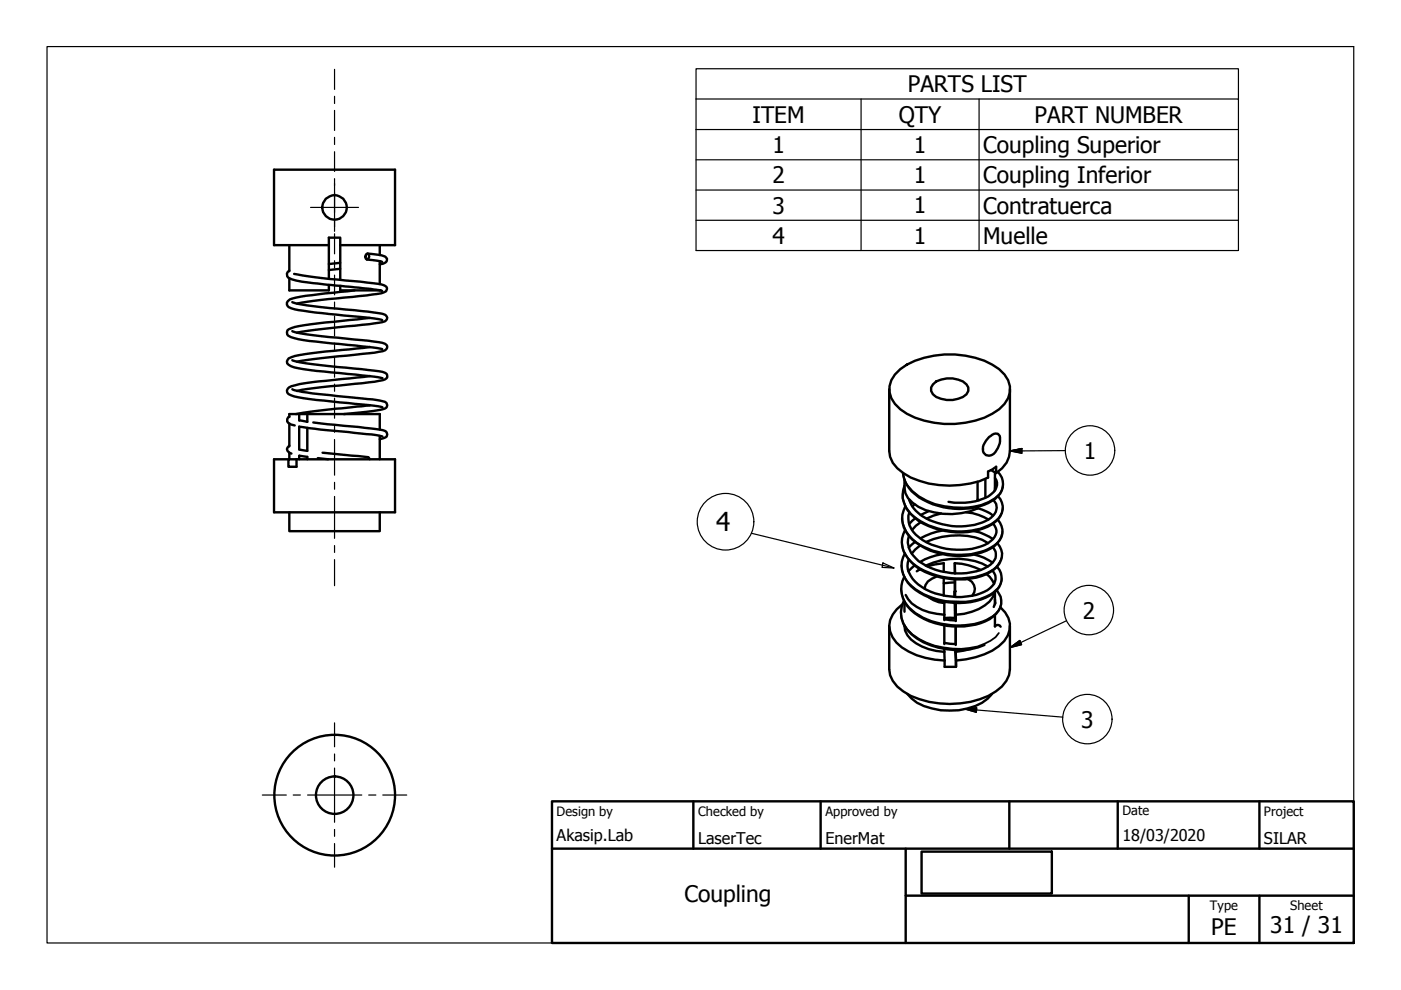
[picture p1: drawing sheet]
<svg xmlns="http://www.w3.org/2000/svg" width="297mm" height="210mm" viewBox="0 0 297 210" stroke-linecap="round" stroke-linejoin="round" font-family="sans-serif">
<!-- layer: Visible (ISO) -->
<g fill="none" stroke="#000" stroke-width=".51">
<path d="M61.3 57.4l-.5 .6 .1 .6a4.7 4.7 0 0 0 3.1 1.1l14.5 1.5 2.5 .5M61.3 59v2.6h8.4v-1.2M61.3 52v5.5M62.4 58.1l5.9 .9 11.8 1.2a2.26 2.26 0 0 1 1.9 .9l-.1 .7a16.6 16.6 0 0 1-5.7 1l-1.5 .2a105.5 105.5 0 0 0-11.7 1.4M69.7 52h-11.6v-16h25.7v16h-11.7M72.1 52v-1.6h-2.4v8.7M72.1 57l-2.4 .2M72.1 55.7l-2.4 .3M72.1 52v7.3M77.6 53.9l.3-.1 .3 .1 .1 .5-.2 .4-.3 .2-.3-.2zM77.8 55l3.2 .5M77.9 53.8l2.2 .2a1.71 1.71 0 0 1 1.9 1.1 1.31 1.31 0 0 1-1.5 .9"/>
<path d="M80.5 52v2.1M80.5 55.4v4.8M62 64v.1a77.8 77.8 0 0 0 13.1 1.7l4.2 .5a3.6 3.6 0 0 1 2.7 .8 .73 .73 0 0 1-.3 1 135.2 135.2 0 0 1-13.4 1.7l-5.3 .7M62 70.2v.1a58.2 58.2 0 0 0 11.3 1.5l6 .6a4 4 0 0 1 2.7 .9 .83 .83 0 0 1-.3 1 70.9 70.9 0 0 1-11.7 1.4l-7 1M62 76.4a85.4 85.4 0 0 0 13.1 1.7l4.2 .5a3.7 3.7 0 0 1 2.7 .8l.1 .6a1.82 1.82 0 0 1-1.7 .7l-5.2 .7a116.6 116.6 0 0 0-12.2 1.5M72.1 60.6v1h8.4M75.2 61.6l-4.6 .5a42.9 42.9 0 0 0-9.1 1.4l-.5 .4a.83 .83 0 0 0 .2 1.2l.6 .3a87.1 87.1 0 0 0 12.7 1.6l4.9 .5 1.6 .4M78.4 79.7l-4.3 .5a77.7 77.7 0 0 0-12.3 1.7 1 1 0 0 0-.6 1.6 17.5 17.5 0 0 0 5.9 1.3l11.1 1.1 2.9 .5M78.4 73.6l-4.3 .5a77.7 77.7 0 0 0-12.3 1.6 1.09 1.09 0 0 0-.9 1.4 3.5 3.5 0 0 0 2.3 1l3.9 .5 8.2 .8 5.8 .8M78.4 67.4l-5.9 .6a62 62 0 0 0-10.7 1.6l-.6 .2a.86 .86 0 0 0-.1 1.4l.6 .3a48.5 48.5 0 0 0 10.3 1.4l9 1.1M190.9 78.3a18.4 18.4 0 0 1 13.8-2.9 13.8 13.8 0 0 1 8.3 4 4.9 4.9 0 0 1-1.2 7.4 18.4 18.4 0 0 1-13.7 2.8 13.8 13.8 0 0 1-8.4-4 4.9 4.9 0 0 1 1.2-7.3zM61.2 97.4h1.7v1.6h-1.7z"/>
<path d="M61.2 97.4h-3.1v11.2h25.7v-11.2h-20.9M61.3 94.5l-.5 .7 .2 .4 .8 .6M61.3 88.3a.86 .86 0 0 0-.1 1.4l1.3 .5M61.3 88.4v-.6h19.2v3.3M61.3 89.8v4.9M61.3 96v1.4M62 82.5a47.1 47.1 0 0 0 9.5 1.5l2.8 .2a37.5 37.5 0 0 1 7.3 1 .78 .78 0 0 1 .4 1.1l-.2 .2a37.6 37.6 0 0 1-8.9 1.3M63.4 87.8v1.4M63.4 96.6v.8M63.5 96.6l1.7 .3v.5M65.2 87.8v1.6l-1.6-.3M65.2 90.7v4.9l-1.6-.3"/>
<path d="M66.4 89.6l6.4 .7a53.7 53.7 0 0 1 8.9 1.1l.4 .7-.1 .5-1.5 .5M67.4 97.1l2.2 .3M68.4 96l9.6 .9 .4 .5M78.4 86l-9.4 .9-6.3 .9M80.5 92.4v5M81.1 92.6l-2.3-.5-10.7-1-4.7-.6v4.8M188.5 82.5v13.1a5.7 5.7 0 0 0 3 4.7 18.8 18.8 0 0 0 14.2 2.2l2-.5 1.8-.7v-1.3l1.7-1v1.3l-1.1-.6M197.8 81.5a5.3 5.3 0 0 1 5.3-1 2.29 2.29 0 0 1 2.2 2.4 3.6 3.6 0 0 1-3.3 1.9 5.5 5.5 0 0 1-4.2-1.2l-.4-.7v-.8zM209.7 92.7l.4-.3a1.07 1.07 0 0 1 1.2-.4 1.07 1.07 0 0 1 .7 1.1 3.3 3.3 0 0 1-2.3 3.5l-.7-.1a2.11 2.11 0 0 1 0-3.1zM214.1 82.5v13.1a5.7 5.7 0 0 1-2.9 4.7M61.3 108.6v4h19.2v-4M191.8 101.7a5.1 5.1 0 0 0 3 5.8 15 15 0 0 0 12.5 .3v-.3"/>
<path d="M202.4 119.4a13.7 13.7 0 0 1 5.5 1.4M202.4 119.4l.1 2.2M202.4 119.4v2.2M207.3 102.1v4M207.3 105.9l.3 .2M208.9 101.6v3.9M210.9 100.2v3.8M188.5 132.8v9.1a5.9 5.9 0 0 0 3 4.7 19.1 19.1 0 0 0 14.2 2.2 12.1 12.1 0 0 0 7.7-4.4l.5-1.2 .2-1.3v-9.1M191.3 128.2a5.6 5.6 0 0 0-2.6 5.7 7.1 7.1 0 0 0 4 4.2 18.1 18.1 0 0 0 7.6 2M191.8 132.6a4 4 0 0 0 2.4 3.8 12.1 12.1 0 0 0 6 1.8M191.8 127.5v2.2M192 126.1a8.1 8.1 0 0 0 6.6 4l1.6 .2"/>
<path d="M195.1 120.7l-.3 .2M196.6 120.1l3.5-.7v1.9M197 126.7l2 1 1.2 .2v3.6M198.6 122.2a3.1 3.1 0 0 0-2.6 2.6M200.1 122.6v3.7M200.1 127.5v.4M200.2 131h2.3M200.2 138.2l.1 3.2h2.4M200.2 132.6v4M200.2 137.6v.6M202.4 125.4v1.1v-1.1M202.4 122.8v3.7"/>
<path d="M202.4 127.9l.1 3.1M202.5 122.8v3.7M202.5 127.9v3.1M202.6 137.8l.1 3.6zM202.6 132.8v4M202.8 127.9h-.2v3.8M205.2 122.8a2.25 2.25 0 0 1 .9 3.5M205.9 137.6l-3.3 .6M209.2 121.7l.7 .6 .9 1.4M210.9 125.6a5.5 5.5 0 0 1-3.4 3.5l-3.1 1-1.8 .2M210.9 125.5v2.6M210.9 130.4v2.4"/>
<path d="M210.9 127.9h.1M212.1 128.7a5 5 0 0 1-.3 8.3 16.5 16.5 0 0 1-9.1 3.1M192.4 147.2a8.3 8.3 0 0 0 5.2 3 13.8 13.8 0 0 0 11.8-2.1l.9-.9"/>
<circle cx="70.9" cy="44" r="2.59"/>
<circle cx="71" cy="168.6" r="4"/>
<circle cx="71" cy="168.6" r="12.8"/>
</g>
<g fill="#000">
<circle cx="80.5" cy="61.6" r=".25"/>
<circle cx="202.4" cy="125.4" r=".25"/>
</g>
<!-- layer: Visible Narrow (ISO) -->
<path d="M191.1 119.9a6.2 6.2 0 0 0 3.1 5 16.6 16.6 0 0 0 15 1.5 4.7 4.7 0 0 0 3.2-3.7M191.2 114.8a6.8 6.8 0 0 0 3.8 5.6 16.3 16.3 0 0 0 15 .7 4.7 4.7 0 0 0 2.5-3.4M191.3 109.9a7.3 7.3 0 0 0 4.7 6 16.4 16.4 0 0 0 14.1 .1 4.1 4.1 0 0 0 2.4-3.3M191.4 104.9a6.5 6.5 0 0 0 3.8 5.6 16.1 16.1 0 0 0 14.9 .6 4.3 4.3 0 0 0 2.5-3.4M191.5 100.3a6.4 6.4 0 0 0 3.3 4.9 16.7 16.7 0 0 0 14.8 1.2 4.7 4.7 0 0 0 2.9-2.7l.2-1M191 129.8a6.6 6.6 0 0 0 3.9 5.7 16.6 16.6 0 0 0 13.8 1l2.4-1.4 .7-.9M191.1 124.8a6.5 6.5 0 0 0 3.8 5.6 16.5 16.5 0 0 0 14.2 1 4.7 4.7 0 0 0 3.2-3.7" fill="none" stroke="#000" stroke-width=".38"/>
<g fill="none" stroke="#000" stroke-width=".51">
<path d="M191.8 103a5.9 5.9 0 0 0 2.1 6.7 15.7 15.7 0 0 0 16.3 1.5 3.8 3.8 0 0 0 1.4-6M191.8 117.4a5.8 5.8 0 0 0 2.2 7.6 15.9 15.9 0 0 0 15.9 1.3 3.9 3.9 0 0 0 1.5-6.1M191.9 112.4a5.5 5.5 0 0 0 1.4 6.9 14.6 14.6 0 0 0 10.1 3.5 11.1 11.1 0 0 0 8-2.6 3.6 3.6 0 0 0 .1-5M192 107.4a5.6 5.6 0 0 0 1.4 6.9 15.6 15.6 0 0 0 16.7 2 4.1 4.1 0 0 0 2.2-4.8l-.8-1.4M192.7 118.7a4.8 4.8 0 0 0 2 5.2 14.9 14.9 0 0 0 13.9 1.6 3.6 3.6 0 0 0 2.5-3.1l-.1-.4-.6-1M192.7 113.6a4.9 4.9 0 0 0 2.1 5.4 14.8 14.8 0 0 0 13.9 1.5 3.1 3.1 0 0 0 2.4-3.6l-.6-.9M192.8 106a8.2 8.2 0 0 0 6.1 4.9 14.2 14.2 0 0 0 10.7-.8l.5-.3a2.46 2.46 0 0 0 .5-3.8M192.8 108.7a4.7 4.7 0 0 0 2.1 5.3 14.6 14.6 0 0 0 14.6 1.2 2.88 2.88 0 0 0 1.6-3.2l-.5-1M192.9 106.1h-.1M193.9 106.9l-.4 .5M193.9 119.9l-1.3 1.2M194 114.9l-1.3 1.2"/>
<path d="M194.1 109.9l-1.3 1.2M195.1 115.7l-1 .8-.8 .9M195.2 110.7l-1 .8-.8 .9M196.3 119.9a14.5 14.5 0 0 1 13.1 .2M196.3 114.9a16 16 0 0 1 12-.4l1.2 .7M196.9 108.4l-1.7 .8M199.5 108.9l-1.6 .4-1.4 .7M199.7 117.5a13.1 13.1 0 0 0-4.6 1.7M199.8 112.5a14.4 14.4 0 0 0-4.7 1.6M204.9 108.6a11 11 0 0 1 4.6 1.5M206.5 117.6a10.5 10.5 0 0 1 3.9 1.7M206.6 112.6a12 12 0 0 1 3.9 1.7"/>
<path d="M207.3 107.7a10 10 0 0 1 3.3 1.6M210.9 101.3a2.34 2.34 0 0 1-.7 3.4 11.4 11.4 0 0 1-7.9 1.9l-1.2-.2M211.6 100a3.8 3.8 0 0 1-1.3 6.2 15.4 15.4 0 0 1-17-2 6.6 6.6 0 0 1-1.8-3.9M191.6 127.4a5.8 5.8 0 0 0 1.6 7.1 15.9 15.9 0 0 0 15.5 2.3M191.7 122.3a6 6 0 0 0 2.2 7.7 15.9 15.9 0 0 0 15.9 1.3 4.3 4.3 0 0 0 2.4-4.8l-.9-1.4M195 120.7l-.6 .4M200.2 131.3l2.4 .2M200.2 136.3l2.4 .3M202.4 123.5l-2.3 .2M210.9 132.8a.7 .7 0 0 1 1.3 .1M210.9 127.1l.1 .8-.3 .8"/>
</g>
<!-- layer: Symbol (ISO) -->
<g fill="none" stroke="#000" stroke-width=".25">
<path d="M147.6 21v-6.4h115v6.4M147.6 21h115v6.5M147.6 21v32.1h115v-25.6M147.6 27.5h115M147.6 33.9h115M182.6 21v32.1M207.6 21v32.1M147.6 40.3h115M147.6 46.7h115M214.1 95.6l2.6-.5v1zM225.9 95.5l-11.8 .1M214.1 137.3l2.1-1.5 .4 .9z"/>
<path d="M226.1 131.6l-12 5.7M204.6 150.3l2.5-.2-.1 .9zM204.6 150.3l20.8 1.8"/>
<circle cx="231.1" cy="95.5" r="5.2"/>
<circle cx="230.9" cy="129.4" r="5.2"/>
<circle cx="230.5" cy="152.5" r="5.2"/>
</g>
<!-- layer: Sketch Geometry (ISO) -->
<g fill="none" stroke="#000" stroke-width=".25">
<path d="M10 9.9h277v190h-277zM159.3 113.1l30.2 7.3M187.2 119.4l2.3 1-2.5-.1z"/>
<circle cx="153.8" cy="110.6" r="6"/>
</g>
<!-- layer: Title (ISO) -->
<path d="M117 169.9h170v30h-170zM117 179.9h170M147 169.9v10M174 169.9v10M192 179.9v20M214 169.9v10M237 169.9v10M267 169.9v10M192 189.9h95M195.4 180.6h27.6v8.9h-27.6zM252 189.9v10M267 189.9v10" fill="none" stroke="#000" stroke-width=".51"/>
<!-- layer: Symbol (ISO) -->
<path d="M214.1 95.6l2.6-.5zM214.1 95.6l2.6-.5v1zM214.1 137.3l2.1-1.5zM214.1 137.3l2.1-1.5 .4 .9zM204.6 150.3l2.5-.2zM204.6 150.3l2.5-.2-.1 .9z" fill="#000" stroke="#000" stroke-width=".25"/>
<!-- layer: Centerline (ISO) -->
<g fill="none" stroke="#000" stroke-width=".25">
<path d="M70.9 14.7v4.3M70.9 20.4v1.5M70.9 23.4v4.3M70.9 29.1v1.5M70.9 32.2v4.2M70.9 37.9v1.4M70.9 40.9v4.2M70.9 46.6v1.5M70.9 49.6v4.2M70.9 55.3v1.5M70.9 58.3v4.2M70.9 64v1.5"/>
<path d="M70.9 67v4.2M70.9 72.7v1.6M70.9 75.7v4.3M70.9 81.4v1.6M70.9 84.4v4.3M70.9 90.2v1.5M70.9 93.2v7.5M70.9 102.3v1.4M70.9 105.3v8.8M70.9 115.7v1.4M70.9 118.7v5.5"/>
</g>
<!-- layer: Center Mark (ISO) -->
<path d="M70.9 38.9v10.2M65.8 44h10.2M70.9 153.3v5M70.9 159.9v1.4M55.6 168.6h5.1M62.2 168.6h1.5M65.2 168.6h11.5M70.9 162.8v11.5M70.9 175.9v1.4M70.9 178.9v5M78.2 168.6h1.5M81.2 168.6h5" fill="none" stroke="#000" stroke-width=".25"/>
<text font-size="5.5" x="151.8" y="112.6">4</text>
<g font-size="4.8">
<text x="192.5" y="19.6">PARTS LIST</text>
<text x="159.6" y="26">ITEM</text>
<text x="190.6" y="26">QTY</text>
<text x="219.3" y="26">PART NUMBER</text>
<text x="163.8" y="32.4">1</text>
<text x="193.7" y="32.4">1</text>
<text x="208.5" y="32.5">Coupling Superior</text>
<text x="163.8" y="38.9">2</text>
<text x="193.7" y="38.8">1</text>
<text x="208.5" y="38.9">Coupling Inferior</text>
<text x="163.8" y="45.3">3</text>
<text x="193.7" y="45.2">1</text>
<text x="208.5" y="45.3">Contratuerca</text>
<text x="163.8" y="51.7">4</text>
<text x="193.7" y="51.7">1</text>
<text x="208.5" y="51.7">Muelle</text>
<text x="229.8" y="97.3">1</text>
<text x="229.6" y="131.2">2</text>
<text x="229.2" y="154.3">3</text>
<text x="145.2" y="191.3">Coupling</text>
<text x="269.3" y="197.8">31 / 31</text>
<text x="256.8" y="198.2">PE</text>
</g>
<g font-size="3.4">
<text x="118" y="178.2">Akasip.Lab</text>
<text x="148" y="178.9">LaserTec</text>
<text x="175" y="178.9">EnerMat</text>
<text x="238" y="178.3">18/03/2020</text>
<text x="268" y="178.9">SILAR</text>
</g>
<g font-size="2.7">
<text x="118" y="173">Design by</text>
<text x="148" y="173">Checked by</text>
<text x="175" y="173">Approved by</text>
<text x="238" y="172.9">Date</text>
<text x="268" y="172.9">Project</text>
<text x="256.5" y="192.9">Type</text>
<text x="273.6" y="193">Sheet</text>
</g>
</svg>
